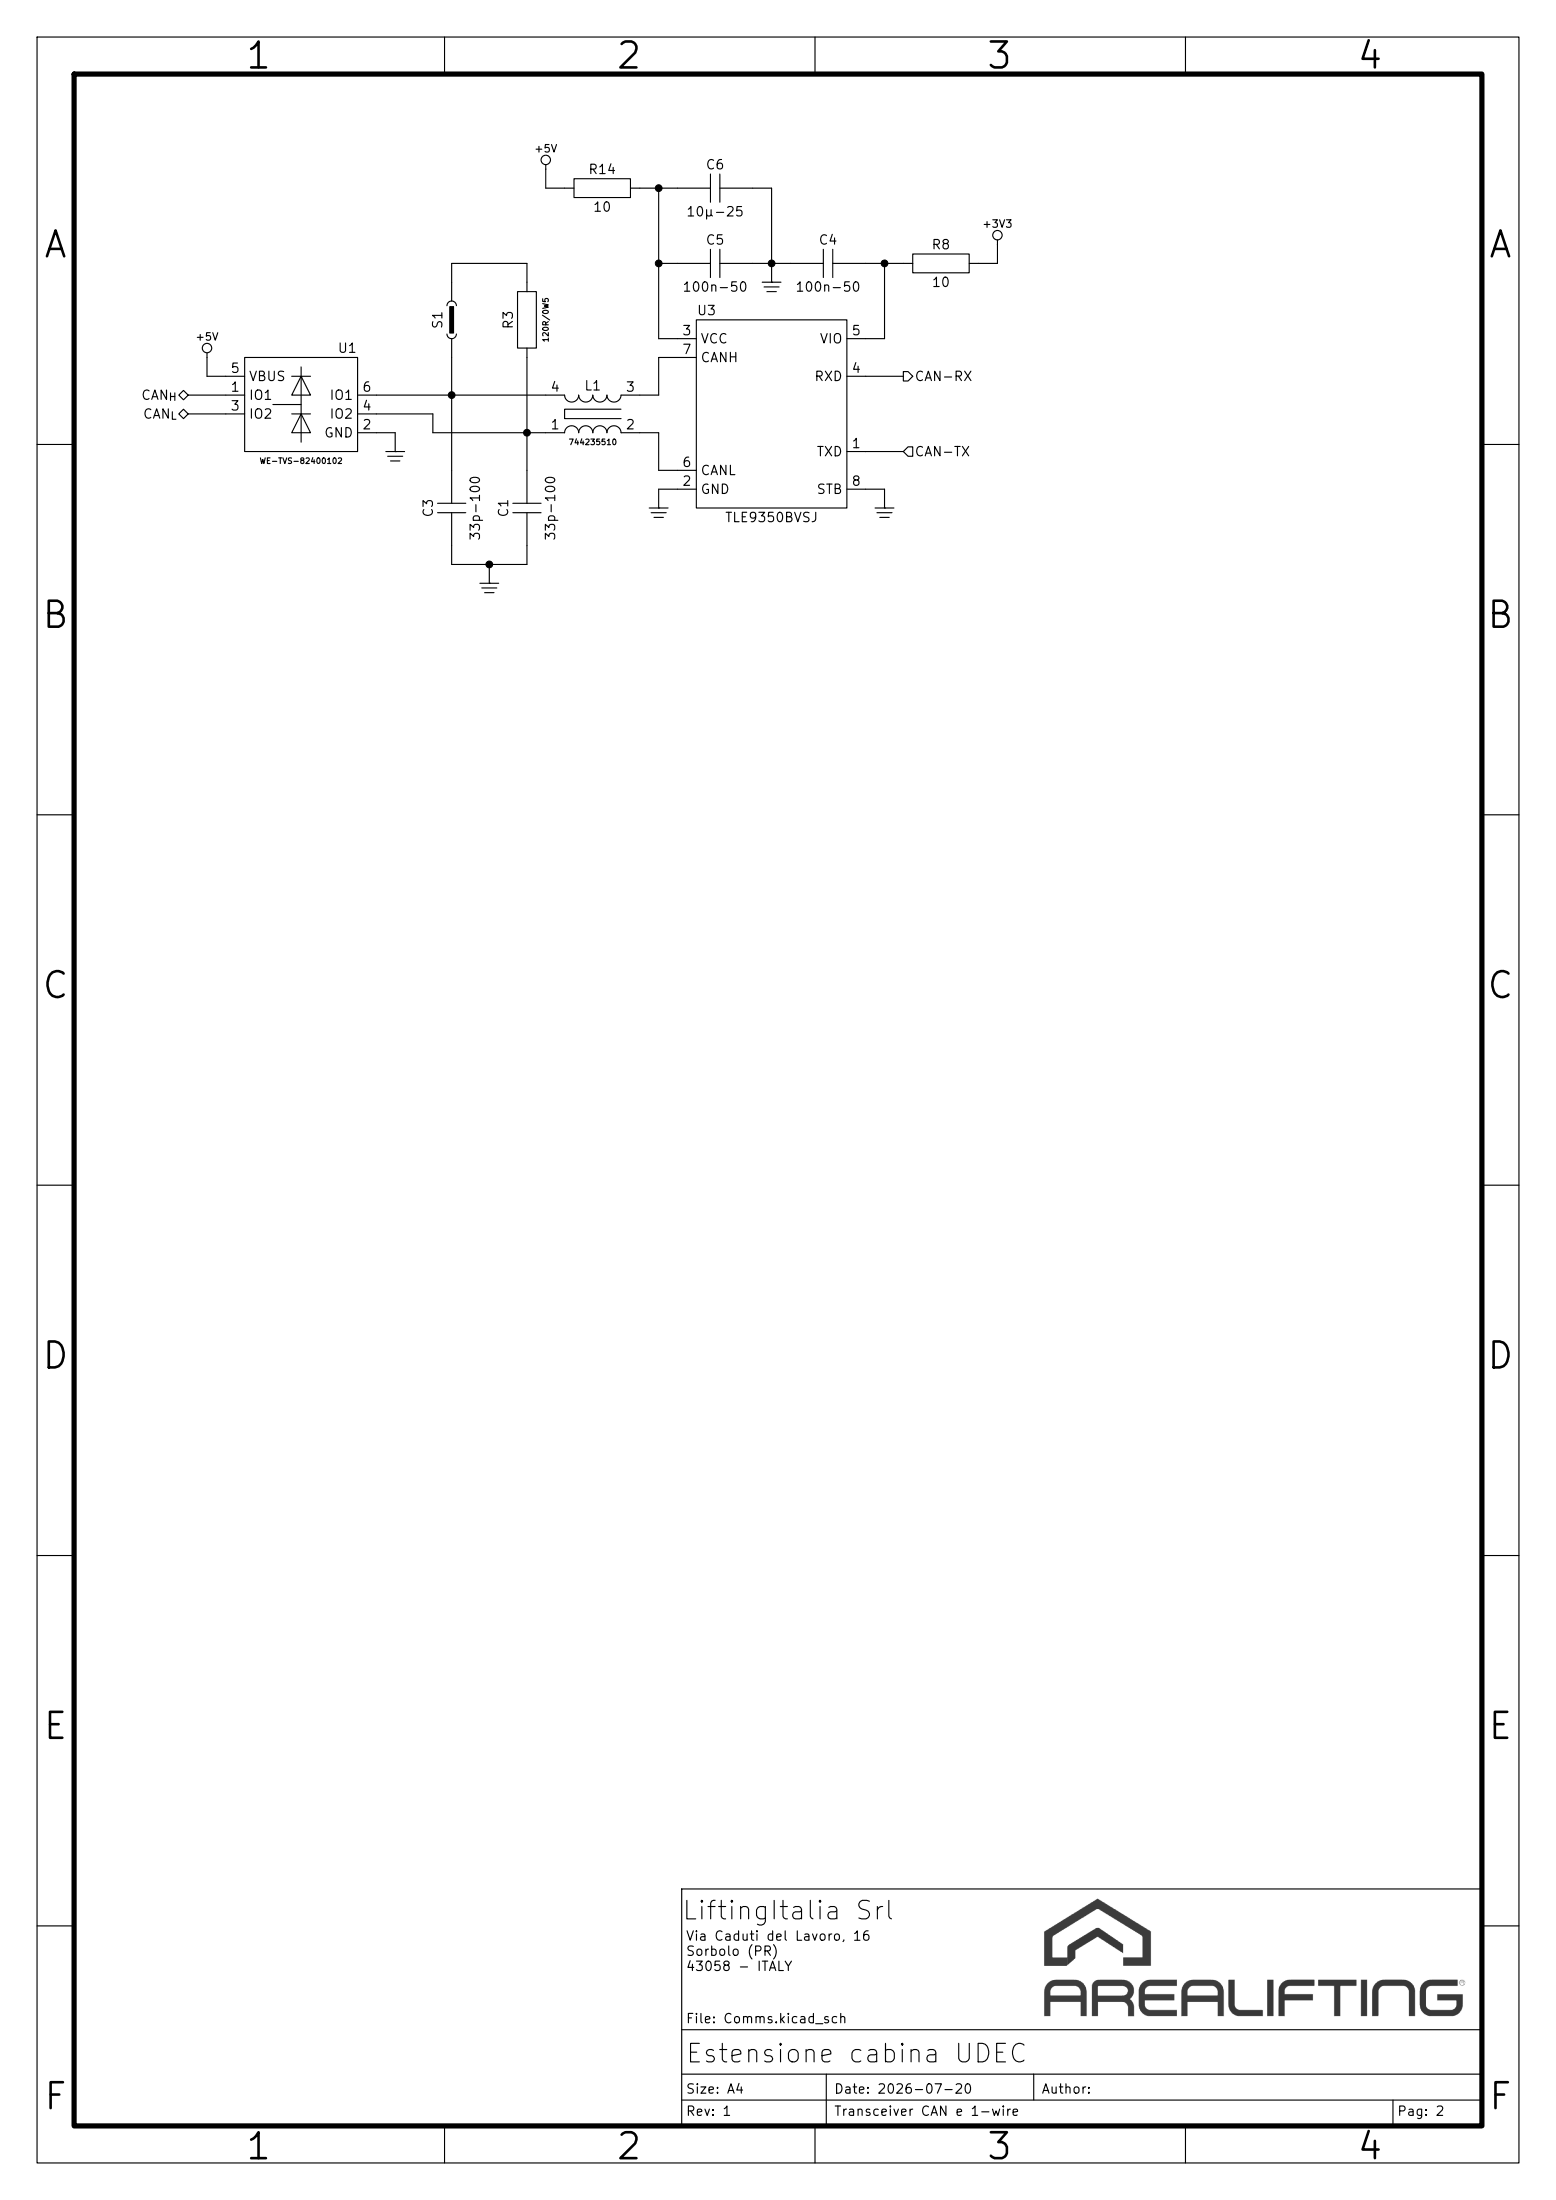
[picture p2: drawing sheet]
(kicad_sch
 (version 20260306)
 (generator "eeschema")
 (generator_version "10.0")
 (paper "A4" portrait)
 (title_block
  (title "Estensione cabina UDEC")
  (date "2026-07-20")
  (rev "1")
  (comment 1 "2")
  (comment 2 "Transceiver CAN e 1-wire"))
 (lib_symbols
  (symbol "can:TLE9350BVSJ" (exclude_from_sim no) (in_bom yes) (on_board yes)
   (in_pos_files yes)
   (duplicate_pin_numbers_are_jumpers no)
   (property "Reference" "U" (at 10.16 13.97 0) (show_name no) (do_not_autoplace no) (effects (font (size 1.27 1.27)) (justify right)))
   (property "Value" "TLE9350BVSJ" (at 0 -13.97 0) (show_name no) (do_not_autoplace no) (effects (font (size 1.27 1.27))))
   (property "Footprint" "dfp:MS012AA" (at 0 -15.24 0) (show_name no) (do_not_autoplace no) (hide yes) (effects (font (size 0.762 0.762))))
   (property "Datasheet" "" (at 0 0 0) (show_name no) (do_not_autoplace no) (hide yes) (effects (font (size 1.27 1.27))))
   (property "Description" "High Speed CAN Transceiver" (at 0 -17.78 0) (show_name no) (do_not_autoplace no) (hide yes) (effects (font (size 1.27 1.27))))
   (property "Manuf" "Infineon" (at 0 -16.51 0) (show_name no) (do_not_autoplace no) (hide yes) (effects (font (size 0.762 0.762))))
   (symbol "TLE9350BVSJ_0_1"
    (rectangle (start -10.16 12.7) (end 10.16 -12.7) (stroke (width 0) (type default)) (fill (type none))))
   (symbol "TLE9350BVSJ_1_1"
    (pin passive line (at -12.7 -5.08 0) (length 2.54) (name "TXD" (effects (font (size 1.27 1.27)))) (number "1" (effects (font (size 1.27 1.27)))))
    (pin passive line (at 12.7 -10.16 180) (length 2.54) (name "GND" (effects (font (size 1.27 1.27)))) (number "2" (effects (font (size 1.27 1.27)))))
    (pin passive line (at 12.7 10.16 180) (length 2.54) (name "VCC" (effects (font (size 1.27 1.27)))) (number "3" (effects (font (size 1.27 1.27)))))
    (pin passive line (at -12.7 5.08 0) (length 2.54) (name "RXD" (effects (font (size 1.27 1.27)))) (number "4" (effects (font (size 1.27 1.27)))))
    (pin passive line (at -12.7 10.16 0) (length 2.54) (name "VIO" (effects (font (size 1.27 1.27)))) (number "5" (effects (font (size 1.27 1.27)))))
    (pin passive line (at 12.7 -7.62 180) (length 2.54) (name "CANL" (effects (font (size 1.27 1.27)))) (number "6" (effects (font (size 1.27 1.27)))))
    (pin passive line (at 12.7 7.62 180) (length 2.54) (name "CANH" (effects (font (size 1.27 1.27)))) (number "7" (effects (font (size 1.27 1.27)))))
    (pin passive line (at -12.7 -10.16 0) (length 2.54) (name "STB" (effects (font (size 1.27 1.27)))) (number "8" (effects (font (size 1.27 1.27))))))
   (embedded_fonts no))
  (symbol "capacitive:100n-50"
   (pin_numbers (hide yes))
   (pin_names (hide yes)) (exclude_from_sim no) (in_bom yes) (on_board yes)
   (in_pos_files yes)
   (duplicate_pin_numbers_are_jumpers no)
   (property "Reference" "C" (at 0 3.175 0) (show_name no) (do_not_autoplace no) (effects (font (size 1.27 1.27))))
   (property "Value" "100n-50" (at 0 -3.175 0) (show_name no) (do_not_autoplace no) (effects (font (size 1.27 1.27))))
   (property "Footprint" "smd:C0603" (at 0 -4.445 0) (show_name no) (do_not_autoplace no) (hide yes) (effects (font (size 0.762 0.762))))
   (property "Datasheet" "" (at 0 0 0) (show_name no) (do_not_autoplace no) (effects (font (size 1.27 1.27))))
   (property "Description" "100nF 50V MLCC (EIA0603)" (at 0 -6.35 0) (show_name no) (do_not_autoplace no) (hide yes) (effects (font (size 1.27 1.27))))
   (symbol "100n-50_0_1"
    (polyline (pts (xy -0.635 1.905) (xy -0.635 -1.905) (xy -0.635 -1.905)) (stroke (width 0) (type default)) (fill (type none)))
    (polyline (pts (xy 0.635 1.905) (xy 0.635 -1.905) (xy 0.635 -1.905)) (stroke (width 0) (type default)) (fill (type none)))
    (pin passive line (at -5.08 0 0) (length 4.445) (name "" (effects (font (size 1.524 1.524)))) (number "1" (effects (font (size 1.524 1.524)))))
    (pin passive line (at 5.08 0 180) (length 4.445) (name "" (effects (font (size 1.524 1.524)))) (number "2" (effects (font (size 1.524 1.524))))))
   (embedded_fonts no))
  (symbol "capacitive:10u-25"
   (pin_numbers (hide yes))
   (pin_names (hide yes)) (exclude_from_sim no) (in_bom yes) (on_board yes)
   (in_pos_files yes)
   (duplicate_pin_numbers_are_jumpers no)
   (property "Reference" "C" (at 0 3.175 0) (show_name no) (do_not_autoplace no) (effects (font (size 1.27 1.27))))
   (property "Value" "10µ-25" (at 0 -3.175 0) (show_name no) (do_not_autoplace no) (effects (font (size 1.27 1.27))))
   (property "Footprint" "smd:C0805" (at 0 -4.445 0) (show_name no) (do_not_autoplace no) (hide yes) (effects (font (size 0.762 0.762))))
   (property "Datasheet" "" (at 0 0 0) (show_name no) (do_not_autoplace no) (effects (font (size 1.27 1.27))))
   (property "Description" "10µF 25V MLCC (EIA0805)" (at 0 -6.35 0) (show_name no) (do_not_autoplace no) (hide yes) (effects (font (size 1.27 1.27))))
   (symbol "10u-25_0_1"
    (polyline (pts (xy -0.635 1.905) (xy -0.635 -1.905) (xy -0.635 -1.905)) (stroke (width 0) (type default)) (fill (type none)))
    (polyline (pts (xy 0.635 1.905) (xy 0.635 -1.905) (xy 0.635 -1.905)) (stroke (width 0) (type default)) (fill (type none)))
    (pin passive line (at -5.08 0 0) (length 4.445) (name "" (effects (font (size 1.524 1.524)))) (number "1" (effects (font (size 1.524 1.524)))))
    (pin passive line (at 5.08 0 180) (length 4.445) (name "" (effects (font (size 1.524 1.524)))) (number "2" (effects (font (size 1.524 1.524))))))
   (embedded_fonts no))
  (symbol "capacitive:33p-100"
   (pin_numbers (hide yes))
   (pin_names (hide yes)) (exclude_from_sim no) (in_bom yes) (on_board yes)
   (in_pos_files yes)
   (duplicate_pin_numbers_are_jumpers no)
   (property "Reference" "C" (at 0 3.175 0) (show_name no) (do_not_autoplace no) (effects (font (size 1.27 1.27))))
   (property "Value" "33p-100" (at 0 -3.175 0) (show_name no) (do_not_autoplace no) (effects (font (size 1.27 1.27))))
   (property "Footprint" "smd:C0603" (at 0 -4.445 0) (show_name no) (do_not_autoplace no) (hide yes) (effects (font (size 0.762 0.762))))
   (property "Datasheet" "" (at 0 0 0) (show_name no) (do_not_autoplace no) (effects (font (size 1.27 1.27))))
   (property "Description" "33pF 100V MLCC (EIA0603)" (at 0 -6.35 0) (show_name no) (do_not_autoplace no) (hide yes) (effects (font (size 1.27 1.27))))
   (symbol "33p-100_0_1"
    (polyline (pts (xy -0.635 1.905) (xy -0.635 -1.905) (xy -0.635 -1.905)) (stroke (width 0) (type default)) (fill (type none)))
    (polyline (pts (xy 0.635 1.905) (xy 0.635 -1.905) (xy 0.635 -1.905)) (stroke (width 0) (type default)) (fill (type none)))
    (pin passive line (at -5.08 0 0) (length 4.445) (name "" (effects (font (size 1.524 1.524)))) (number "1" (effects (font (size 1.524 1.524)))))
    (pin passive line (at 5.08 0 180) (length 4.445) (name "" (effects (font (size 1.524 1.524)))) (number "2" (effects (font (size 1.524 1.524))))))
   (embedded_fonts no))
  (symbol "inductive:WE-CNSW-744235510"
   (pin_names
    (offset 0) (hide yes)) (exclude_from_sim no) (in_bom yes) (on_board yes)
   (in_pos_files yes)
   (duplicate_pin_numbers_are_jumpers no)
   (property "Reference" "L" (at 0 3.81 0) (show_name no) (do_not_autoplace no) (effects (font (size 1.27 1.27))))
   (property "Value" "744235510" (at 0 -3.81 0) (show_name no) (do_not_autoplace no) (effects (font (size 1.27 1.27))))
   (property "Footprint" "smd:WE-CNSW-1812" (at 0 -5.08 0) (show_name no) (do_not_autoplace no) (hide yes) (effects (font (size 0.762 0.762))))
   (property "Datasheet" "" (at 0 2.54 0) (show_name no) (do_not_autoplace no) (effects (font (size 1.27 1.27))))
   (property "Description" "51µH 1812 size Common Mode Line Filter" (at 0 -7.62 0) (show_name no) (do_not_autoplace no) (hide yes) (effects (font (size 1.27 1.27))))
   (property "Manuf" "Würth Elektronik" (at 0 -6.35 0) (show_name no) (do_not_autoplace yes) (hide yes) (effects (font (size 0.762 0.762))))
   (symbol "WE-CNSW-744235510_0_1"
    (arc (start -1.905 2.54) (mid -2.8575 1.6001) (end -3.81 2.54) (stroke (width 0) (type default)) (fill (type none)))
    (arc (start -3.81 -2.54) (mid -2.8575 -1.6001) (end -1.905 -2.54) (stroke (width 0) (type default)) (fill (type none)))
    (arc (start 0 2.54) (mid -0.9525 1.6001) (end -1.905 2.54) (stroke (width 0) (type default)) (fill (type none)))
    (arc (start -1.905 -2.54) (mid -0.9525 -1.6001) (end 0 -2.54) (stroke (width 0) (type default)) (fill (type none)))
    (arc (start 1.905 2.54) (mid 0.9525 1.6001) (end 0 2.54) (stroke (width 0) (type default)) (fill (type none)))
    (arc (start 0 -2.54) (mid 0.9525 -1.6001) (end 1.905 -2.54) (stroke (width 0) (type default)) (fill (type none)))
    (arc (start 3.81 2.54) (mid 2.8575 1.6001) (end 1.905 2.54) (stroke (width 0) (type default)) (fill (type none)))
    (arc (start 1.905 -2.54) (mid 2.8575 -1.6001) (end 3.81 -2.54) (stroke (width 0) (type default)) (fill (type none)))
    (polyline (pts (xy 3.81 0.635) (xy -3.81 0.635) (xy -3.81 -0.635) (xy 3.81 -0.635)) (stroke (width 0) (type default)) (fill (type none))))
   (symbol "WE-CNSW-744235510_1_1"
    (pin passive line (at -6.35 -2.54 0) (length 2.54) (name "1" (effects (font (size 1.27 1.27)))) (number "1" (effects (font (size 1.27 1.27)))))
    (pin passive line (at 6.35 -2.54 180) (length 2.54) (name "2" (effects (font (size 1.27 1.27)))) (number "2" (effects (font (size 1.27 1.27)))))
    (pin passive line (at 6.35 2.54 180) (length 2.54) (name "3" (effects (font (size 1.27 1.27)))) (number "3" (effects (font (size 1.27 1.27)))))
    (pin passive line (at -6.35 2.54 0) (length 2.54) (name "4" (effects (font (size 1.27 1.27)))) (number "4" (effects (font (size 1.27 1.27))))))
   (embedded_fonts no))
  (symbol "jumper:Jumper-2.54"
   (pin_numbers (hide yes))
   (pin_names
    (offset 0.762) (hide yes)) (exclude_from_sim no) (in_bom yes) (on_board yes)
   (in_pos_files yes)
   (duplicate_pin_numbers_are_jumpers no)
   (property "Reference" "S" (at 0 1.905 0) (show_name no) (do_not_autoplace no) (effects (font (size 1.27 1.27))))
   (property "Value" "Jumper-2.54" (at 0 -1.905 0) (show_name no) (do_not_autoplace no) (hide yes) (effects (font (size 1.27 1.27))))
   (property "Footprint" "connect:Jumper-2.54" (at 0 -3.175 0) (show_name no) (do_not_autoplace no) (hide yes) (effects (font (size 0.762 0.762))))
   (property "Datasheet" "" (at 0 0 0) (show_name no) (do_not_autoplace no) (effects (font (size 1.27 1.27))))
   (property "Description" "Jumper Block, 2.54mm" (at 0 -4.572 0) (show_name no) (do_not_autoplace no) (hide yes) (effects (font (size 1.27 1.27))))
   (symbol "Jumper-2.54_0_1"
    (arc (start -1.9104 -0.635) (mid -2.5427 0) (end -1.9104 0.635) (stroke (width 0) (type default)) (fill (type none)))
    (rectangle (start -1.778 0.254) (end 1.778 -0.254) (stroke (width 0) (type default)) (fill (type outline)))
    (arc (start 1.9104 0.635) (mid 2.5427 0) (end 1.9104 -0.635) (stroke (width 0) (type default)) (fill (type none)))
    (pin passive line (at -5.08 0 0) (length 2.54) (name "1" (effects (font (size 1.524 1.524)))) (number "1" (effects (font (size 1.524 1.524)))))
    (pin passive line (at 5.08 0 180) (length 2.54) (name "2" (effects (font (size 1.524 1.524)))) (number "2" (effects (font (size 1.524 1.524))))))
   (embedded_fonts no))
  (symbol "power:+3V3"
   (power global)
   (pin_numbers (hide yes))
   (pin_names
    (offset 0) (hide yes)) (exclude_from_sim no) (in_bom yes) (on_board yes)
   (in_pos_files yes)
   (duplicate_pin_numbers_are_jumpers no)
   (property "Reference" "#PWR" (at 0 4.445 0) (show_name no) (do_not_autoplace no) (hide yes) (effects (font (size 1.016 1.016))))
   (property "Value" "+3V3" (at 0 2.794 0) (show_name no) (do_not_autoplace no) (effects (font (size 1.016 1.016))))
   (property "Footprint" "" (at 0 0 0) (show_name no) (do_not_autoplace no) (effects (font (size 1.27 1.27))))
   (property "Datasheet" "" (at 0 0 0) (show_name no) (do_not_autoplace no) (effects (font (size 1.27 1.27))))
   (property "Description" "Supply, +3.3V" (at 0 0 0) (show_name no) (do_not_autoplace no) (hide yes) (effects (font (size 1.27 1.27))))
   (symbol "+3V3_0_1"
    (circle (center 0 1.27) (radius 0.635) (stroke (width 0) (type default)) (fill (type none))))
   (symbol "+3V3_1_0"
    (pin power_in line (at 0 0 90) (length 0.635) (name "+3V3" (effects (font (size 1.016 1.016)))) (number "" (effects (font (size 1.016 1.016))))))
   (embedded_fonts no))
  (symbol "power:+5V"
   (power global)
   (pin_numbers (hide yes))
   (pin_names
    (offset 0) (hide yes)) (exclude_from_sim no) (in_bom yes) (on_board yes)
   (in_pos_files yes)
   (duplicate_pin_numbers_are_jumpers no)
   (property "Reference" "#PWR" (at 0 4.445 0) (show_name no) (do_not_autoplace no) (hide yes) (effects (font (size 1.016 1.016))))
   (property "Value" "+5V" (at 0 2.794 0) (show_name no) (do_not_autoplace no) (effects (font (size 1.016 1.016))))
   (property "Footprint" "" (at 0 0 0) (show_name no) (do_not_autoplace no) (effects (font (size 1.27 1.27))))
   (property "Datasheet" "" (at 0 0 0) (show_name no) (do_not_autoplace no) (effects (font (size 1.27 1.27))))
   (property "Description" "Supply, +5V" (at 0 -1.27 0) (show_name no) (do_not_autoplace no) (hide yes) (effects (font (size 1.27 1.27))))
   (symbol "+5V_0_1"
    (circle (center 0 1.27) (radius 0.635) (stroke (width 0) (type default)) (fill (type none))))
   (symbol "+5V_1_0"
    (pin power_in line (at 0 0 90) (length 0.635) (name "+5V" (effects (font (size 1.016 1.016)))) (number "" (effects (font (size 1.016 1.016))))))
   (embedded_fonts no))
  (symbol "power:GND"
   (power global)
   (pin_numbers (hide yes))
   (pin_names
    (offset 0) (hide yes)) (exclude_from_sim no) (in_bom yes) (on_board yes)
   (in_pos_files yes)
   (duplicate_pin_numbers_are_jumpers no)
   (property "Reference" "#PWR" (at 0 3.175 0) (show_name no) (do_not_autoplace no) (hide yes) (effects (font (size 1.016 1.016))))
   (property "Value" "GND" (at 0 1.27 0) (show_name no) (do_not_autoplace no) (hide yes) (effects (font (size 1.016 1.016))))
   (property "Footprint" "" (at 0 0 0) (show_name no) (do_not_autoplace no) (effects (font (size 1.27 1.27))))
   (property "Datasheet" "" (at 0 0 0) (show_name no) (do_not_autoplace no) (effects (font (size 1.27 1.27))))
   (property "Description" "Ground, Unspecified" (at 0 -2.54 0) (show_name no) (do_not_autoplace no) (hide yes) (effects (font (size 1.27 1.27))))
   (symbol "GND_0_0"
    (polyline (pts (xy -1.27 0) (xy 1.27 0)) (stroke (width 0) (type default)) (fill (type none)))
    (polyline (pts (xy -1.016 -0.635) (xy 1.016 -0.635)) (stroke (width 0) (type default)) (fill (type none)))
    (polyline (pts (xy -0.635 -1.27) (xy 0.635 -1.27)) (stroke (width 0) (type default)) (fill (type none))))
   (symbol "GND_1_1"
    (pin power_in line (at 0 0 270) (length 0) (name "GND" (effects (font (size 0.762 0.762)))) (number "" (effects (font (size 0.762 0.762))))))
   (embedded_fonts no))
  (symbol "protection:WE-TVS-82400102"
   (body_styles demorgan) (exclude_from_sim no) (in_bom yes) (on_board yes)
   (in_pos_files yes)
   (duplicate_pin_numbers_are_jumpers no)
   (property "Reference" "U" (at 7.62 7.62 0) (show_name no) (do_not_autoplace no) (effects (font (size 1.27 1.27)) (justify right)))
   (property "Value" "WE-TVS-82400102" (at 0 -7.62 0) (show_name no) (do_not_autoplace no) (effects (font (size 0.762 0.762))))
   (property "Footprint" "dfp:MO178AB" (at 0 -8.89 0) (show_name no) (do_not_autoplace no) (hide yes) (effects (font (size 0.762 0.762))))
   (property "Datasheet" "" (at 0 0 0) (show_name no) (do_not_autoplace no) (effects (font (size 1.27 1.27))))
   (property "Description" "2× 5V High Speed TVS Array" (at 0 -12.065 0) (show_name no) (do_not_autoplace no) (hide yes) (effects (font (size 1.27 1.27))))
   (property "Manuf" "Würth Elektronik" (at 0 -10.16 0) (show_name no) (do_not_autoplace no) (hide yes) (effects (font (size 0.762 0.762))))
   (symbol "WE-TVS-82400102_0_1"
    (rectangle (start -7.62 6.35) (end 7.62 -6.35) (stroke (width 0) (type default)) (fill (type none)))
    (polyline (pts (xy -1.27 3.81) (xy 1.27 3.81)) (stroke (width 0) (type default)) (fill (type none)))
    (polyline (pts (xy -1.27 -1.27) (xy 1.27 -1.27)) (stroke (width 0) (type default)) (fill (type none)))
    (polyline (pts (xy 0 5.08) (xy 0 -5.08)) (stroke (width 0) (type default)) (fill (type none)))
    (polyline (pts (xy 0 3.81) (xy -1.27 1.27) (xy 1.27 1.27) (xy 0 3.81)) (stroke (width 0) (type default)) (fill (type none)))
    (polyline (pts (xy 0 0) (xy -3.81 0)) (stroke (width 0) (type default)) (fill (type none)))
    (polyline (pts (xy 0 -1.27) (xy -1.27 -3.81) (xy 1.27 -3.81) (xy 0 -1.27)) (stroke (width 0) (type default)) (fill (type none))))
   (symbol "WE-TVS-82400102_0_2"
    (rectangle (start -7.62 6.35) (end 7.62 -6.35) (stroke (width 0) (type default)) (fill (type none)))
    (polyline (pts (xy -1.27 3.81) (xy 1.27 3.81)) (stroke (width 0) (type default)) (fill (type none)))
    (polyline (pts (xy -1.27 -1.27) (xy 1.27 -1.27)) (stroke (width 0) (type default)) (fill (type none)))
    (polyline (pts (xy 0 5.08) (xy 0 -5.08)) (stroke (width 0) (type default)) (fill (type none)))
    (polyline (pts (xy 0 3.81) (xy -1.27 1.27) (xy 1.27 1.27) (xy 0 3.81)) (stroke (width 0) (type default)) (fill (type none)))
    (polyline (pts (xy 0 0) (xy -3.81 0)) (stroke (width 0) (type default)) (fill (type none)))
    (polyline (pts (xy 0 -1.27) (xy -1.27 -3.81) (xy 1.27 -3.81) (xy 0 -1.27)) (stroke (width 0) (type default)) (fill (type none))))
   (symbol "WE-TVS-82400102_1_1"
    (pin passive line (at -10.16 1.27 0) (length 2.54) (name "IO1" (effects (font (size 1.27 1.27)))) (number "1" (effects (font (size 1.27 1.27)))))
    (pin passive line (at 10.16 -3.81 180) (length 2.54) (name "GND" (effects (font (size 1.27 1.27)))) (number "2" (effects (font (size 1.27 1.27)))))
    (pin passive line (at -10.16 -1.27 0) (length 2.54) (name "IO2" (effects (font (size 1.27 1.27)))) (number "3" (effects (font (size 1.27 1.27)))))
    (pin passive line (at 10.16 -1.27 180) (length 2.54) (name "IO2" (effects (font (size 1.27 1.27)))) (number "4" (effects (font (size 1.27 1.27)))))
    (pin passive line (at -10.16 3.81 0) (length 2.54) (name "VBUS" (effects (font (size 1.27 1.27)))) (number "5" (effects (font (size 1.27 1.27)))))
    (pin passive line (at 10.16 1.27 180) (length 2.54) (name "IO1" (effects (font (size 1.27 1.27)))) (number "6" (effects (font (size 1.27 1.27))))))
   (symbol "WE-TVS-82400102_1_2"
    (pin passive line (at -10.16 -1.27 0) (length 2.54) (name "IO1" (effects (font (size 1.27 1.27)))) (number "1" (effects (font (size 1.27 1.27)))))
    (pin passive line (at 10.16 -3.81 180) (length 2.54) (name "GND" (effects (font (size 1.27 1.27)))) (number "2" (effects (font (size 1.27 1.27)))))
    (pin passive line (at -10.16 1.27 0) (length 2.54) (name "IO2" (effects (font (size 1.27 1.27)))) (number "3" (effects (font (size 1.27 1.27)))))
    (pin passive line (at 10.16 1.27 180) (length 2.54) (name "IO2" (effects (font (size 1.27 1.27)))) (number "4" (effects (font (size 1.27 1.27)))))
    (pin passive line (at -10.16 3.81 0) (length 2.54) (name "VBUS" (effects (font (size 1.27 1.27)))) (number "5" (effects (font (size 1.27 1.27)))))
    (pin passive line (at 10.16 -1.27 180) (length 2.54) (name "IO1" (effects (font (size 1.27 1.27)))) (number "6" (effects (font (size 1.27 1.27))))))
   (embedded_fonts no))
  (symbol "resist:R0603"
   (pin_numbers (hide yes))
   (pin_names
    (offset 0.762) (hide yes)) (exclude_from_sim no) (in_bom yes) (on_board yes)
   (in_pos_files yes)
   (duplicate_pin_numbers_are_jumpers no)
   (property "Reference" "R" (at 0 2.54 0) (show_name no) (do_not_autoplace no) (effects (font (size 1.27 1.27))))
   (property "Value" "R0603" (at 0 -2.54 0) (show_name no) (do_not_autoplace no) (effects (font (size 1.27 1.27))))
   (property "Footprint" "smd:R0603" (at 0 -3.81 0) (show_name no) (do_not_autoplace no) (hide yes) (effects (font (size 0.762 0.762))))
   (property "Datasheet" "" (at 0 0 0) (show_name no) (do_not_autoplace no) (effects (font (size 1.27 1.27))))
   (property "Description" "0603 Resistor (1/16W)" (at 0 -5.715 0) (show_name no) (do_not_autoplace no) (hide yes) (effects (font (size 1.27 1.27))))
   (symbol "R0603_0_1"
    (rectangle (start -3.81 1.27) (end 3.81 -1.27) (stroke (width 0) (type default)) (fill (type none)))
    (pin passive line (at 5.08 0 180) (length 1.27) (name "" (effects (font (size 1.524 1.524)))) (number "1" (effects (font (size 1.524 1.524)))))
    (pin passive line (at -5.08 0 0) (length 1.27) (name "" (effects (font (size 1.524 1.524)))) (number "2" (effects (font (size 1.524 1.524))))))
   (embedded_fonts no))
  (symbol "resist:R1210"
   (pin_numbers (hide yes))
   (pin_names
    (offset 0.762) (hide yes)) (exclude_from_sim no) (in_bom yes) (on_board yes)
   (in_pos_files yes)
   (duplicate_pin_numbers_are_jumpers no)
   (property "Reference" "R" (at 0 2.54 0) (show_name no) (do_not_autoplace no) (effects (font (size 1.27 1.27))))
   (property "Value" "R1210" (at 0 -2.54 0) (show_name no) (do_not_autoplace no) (effects (font (size 1.27 1.27))))
   (property "Footprint" "smd:R1210" (at 0 -3.81 0) (show_name no) (do_not_autoplace no) (hide yes) (effects (font (size 0.762 0.762))))
   (property "Datasheet" "" (at 0 0 0) (show_name no) (do_not_autoplace no) (effects (font (size 1.27 1.27))))
   (property "Description" "1210 Resistor (1/4W)" (at 0 -5.715 0) (show_name no) (do_not_autoplace no) (hide yes) (effects (font (size 1.27 1.27))))
   (symbol "R1210_0_1"
    (rectangle (start -3.81 1.27) (end 3.81 -1.27) (stroke (width 0) (type default)) (fill (type none)))
    (pin passive line (at 5.08 0 180) (length 1.27) (name "" (effects (font (size 1.524 1.524)))) (number "1" (effects (font (size 1.524 1.524)))))
    (pin passive line (at -5.08 0 0) (length 1.27) (name "" (effects (font (size 1.524 1.524)))) (number "2" (effects (font (size 1.524 1.524))))))
   (embedded_fonts no)))
 (junction
  (at 60.96 53.34)
  (diameter 0)
  (color 0 0 0 0))
 (junction
  (at 119.38 35.56)
  (diameter 0)
  (color 0 0 0 0))
 (junction
  (at 88.9 25.4)
  (diameter 0)
  (color 0 0 0 0))
 (junction
  (at 71.12 58.42)
  (diameter 0)
  (color 0 0 0 0))
 (junction
  (at 66.04 76.2)
  (diameter 0)
  (color 0 0 0 0))
 (junction
  (at 88.9 35.56)
  (diameter 0)
  (color 0 0 0 0))
 (junction
  (at 104.14 35.56)
  (diameter 0)
  (color 0 0 0 0))
 (wire
  (pts (xy 119.38 35.56) (xy 121.92 35.56))
  (stroke (width 0) (type default)))
 (wire
  (pts (xy 88.9 53.34) (xy 86.36 53.34))
  (stroke (width 0) (type default)))
 (wire
  (pts (xy 132.08 35.56) (xy 134.62 35.56))
  (stroke (width 0) (type default)))
 (wire
  (pts (xy 58.42 58.42) (xy 71.12 58.42))
  (stroke (width 0) (type default)))
 (wire
  (pts (xy 60.96 48.26) (xy 60.96 53.34))
  (stroke (width 0) (type default)))
 (wire
  (pts (xy 104.14 25.4) (xy 101.6 25.4))
  (stroke (width 0) (type default)))
 (wire
  (pts (xy 50.8 53.34) (xy 60.96 53.34))
  (stroke (width 0) (type default)))
 (wire
  (pts (xy 88.9 48.26) (xy 91.44 48.26))
  (stroke (width 0) (type default)))
 (wire
  (pts (xy 134.62 33.02) (xy 134.62 35.56))
  (stroke (width 0) (type default)))
 (wire
  (pts (xy 71.12 35.56) (xy 71.12 38.1))
  (stroke (width 0) (type default)))
 (wire
  (pts (xy 60.96 53.34) (xy 73.66 53.34))
  (stroke (width 0) (type default)))
 (wire
  (pts (xy 116.84 60.96) (xy 121.92 60.96))
  (stroke (width 0) (type default)))
 (wire
  (pts (xy 50.8 55.88) (xy 58.42 55.88))
  (stroke (width 0) (type default)))
 (wire
  (pts (xy 91.44 66.04) (xy 88.9 66.04))
  (stroke (width 0) (type default)))
 (wire
  (pts (xy 60.96 76.2) (xy 66.04 76.2))
  (stroke (width 0) (type default)))
 (wire
  (pts (xy 88.9 58.42) (xy 88.9 63.5))
  (stroke (width 0) (type default)))
 (wire
  (pts (xy 73.66 22.86) (xy 73.66 25.4))
  (stroke (width 0) (type default)))
 (wire
  (pts (xy 116.84 45.72) (xy 119.38 45.72))
  (stroke (width 0) (type default)))
 (wire
  (pts (xy 27.94 50.8) (xy 30.48 50.8))
  (stroke (width 0) (type default)))
 (wire
  (pts (xy 71.12 73.66) (xy 71.12 76.2))
  (stroke (width 0) (type default)))
 (wire
  (pts (xy 119.38 35.56) (xy 116.84 35.56))
  (stroke (width 0) (type default)))
 (wire
  (pts (xy 71.12 63.5) (xy 71.12 58.42))
  (stroke (width 0) (type default)))
 (wire
  (pts (xy 60.96 38.1) (xy 60.96 35.56))
  (stroke (width 0) (type default)))
 (wire
  (pts (xy 88.9 45.72) (xy 91.44 45.72))
  (stroke (width 0) (type default)))
 (wire
  (pts (xy 88.9 48.26) (xy 88.9 53.34))
  (stroke (width 0) (type default)))
 (wire
  (pts (xy 88.9 58.42) (xy 86.36 58.42))
  (stroke (width 0) (type default)))
 (wire
  (pts (xy 60.96 35.56) (xy 71.12 35.56))
  (stroke (width 0) (type default)))
 (wire
  (pts (xy 25.4 53.34) (xy 30.48 53.34))
  (stroke (width 0) (type default)))
 (wire
  (pts (xy 88.9 35.56) (xy 88.9 45.72))
  (stroke (width 0) (type default)))
 (wire
  (pts (xy 104.14 35.56) (xy 104.14 38.1))
  (stroke (width 0) (type default)))
 (wire
  (pts (xy 91.44 25.4) (xy 88.9 25.4))
  (stroke (width 0) (type default)))
 (wire
  (pts (xy 60.96 73.66) (xy 60.96 76.2))
  (stroke (width 0) (type default)))
 (wire
  (pts (xy 66.04 76.2) (xy 71.12 76.2))
  (stroke (width 0) (type default)))
 (wire
  (pts (xy 25.4 55.88) (xy 30.48 55.88))
  (stroke (width 0) (type default)))
 (wire
  (pts (xy 119.38 66.04) (xy 119.38 68.58))
  (stroke (width 0) (type default)))
 (wire
  (pts (xy 58.42 55.88) (xy 58.42 58.42))
  (stroke (width 0) (type default)))
 (wire
  (pts (xy 106.68 35.56) (xy 104.14 35.56))
  (stroke (width 0) (type default)))
 (wire
  (pts (xy 116.84 66.04) (xy 119.38 66.04))
  (stroke (width 0) (type default)))
 (wire
  (pts (xy 88.9 63.5) (xy 91.44 63.5))
  (stroke (width 0) (type default)))
 (wire
  (pts (xy 88.9 66.04) (xy 88.9 68.58))
  (stroke (width 0) (type default)))
 (wire
  (pts (xy 73.66 58.42) (xy 71.12 58.42))
  (stroke (width 0) (type default)))
 (wire
  (pts (xy 73.66 25.4) (xy 76.2 25.4))
  (stroke (width 0) (type default)))
 (wire
  (pts (xy 71.12 48.26) (xy 71.12 58.42))
  (stroke (width 0) (type default)))
 (wire
  (pts (xy 60.96 53.34) (xy 60.96 63.5))
  (stroke (width 0) (type default)))
 (wire
  (pts (xy 101.6 35.56) (xy 104.14 35.56))
  (stroke (width 0) (type default)))
 (wire
  (pts (xy 53.34 58.42) (xy 53.34 60.96))
  (stroke (width 0) (type default)))
 (wire
  (pts (xy 66.04 78.74) (xy 66.04 76.2))
  (stroke (width 0) (type default)))
 (wire
  (pts (xy 104.14 35.56) (xy 104.14 25.4))
  (stroke (width 0) (type default)))
 (wire
  (pts (xy 91.44 35.56) (xy 88.9 35.56))
  (stroke (width 0) (type default)))
 (wire
  (pts (xy 88.9 25.4) (xy 88.9 35.56))
  (stroke (width 0) (type default)))
 (wire
  (pts (xy 119.38 45.72) (xy 119.38 35.56))
  (stroke (width 0) (type default)))
 (wire
  (pts (xy 50.8 58.42) (xy 53.34 58.42))
  (stroke (width 0) (type default)))
 (wire
  (pts (xy 116.84 50.8) (xy 121.92 50.8))
  (stroke (width 0) (type default)))
 (wire
  (pts (xy 86.36 25.4) (xy 88.9 25.4))
  (stroke (width 0) (type default)))
 (wire
  (pts (xy 27.94 48.26) (xy 27.94 50.8))
  (stroke (width 0) (type default)))
 (hierarchical_label "CAN-RX"
  (shape output)
  (at 121.92 50.8 0)
  (effects (font (size 1.27 1.27)) (justify left)))
 (hierarchical_label "CAN-TX"
  (shape input)
  (at 121.92 60.96 0)
  (effects (font (size 1.27 1.27)) (justify left)))
 (hierarchical_label "CAN_{L}"
  (shape bidirectional)
  (at 25.4 55.88 180)
  (effects (font (size 1.27 1.27)) (justify right)))
 (hierarchical_label "CAN_{H}"
  (shape bidirectional)
  (at 25.4 53.34 180)
  (effects (font (size 1.27 1.27)) (justify right)))
 (symbol
  (lib_id "power:GND")
  (at 88.9 68.58 0)
  (unit 1)
  (body_style 1)
  (exclude_from_sim no)
  (in_bom yes)
  (on_board yes)
  (in_pos_files yes)
  (dnp no)
  (property "Reference" "#PWR039" (at 88.9 65.405 0) (hide yes) (show_name no) (do_not_autoplace no) (effects (font (size 1.016 1.016))))
  (property "Value" "GND" (at 88.9 67.31 0) (hide yes) (show_name no) (do_not_autoplace no) (effects (font (size 1.016 1.016))))
  (property "Footprint" "" (at 88.9 68.58 0) (show_name no) (do_not_autoplace no) (effects (font (size 1.27 1.27))))
  (property "Datasheet" "" (at 88.9 68.58 0) (show_name no) (do_not_autoplace no) (effects (font (size 1.27 1.27))))
  (property "Description" "" (at 88.9 71.12 0) (hide yes) (show_name no) (do_not_autoplace no) (effects (font (size 1.27 1.27))))
  (pin "")
  (instances (project "CANXceiver" (path "" (reference "#PWR?") (unit 1))) (project "TTF-CX" (path "" (reference "#PWR039") (unit 1)))))
 (symbol
  (lib_id "power:+5V")
  (at 27.94 48.26 0)
  (mirror y)
  (unit 1)
  (body_style 1)
  (exclude_from_sim no)
  (in_bom yes)
  (on_board yes)
  (in_pos_files yes)
  (dnp no)
  (property "Reference" "#PWR029" (at 27.94 52.07 0) (hide yes) (show_name no) (do_not_autoplace no) (effects (font (size 1.27 1.27))))
  (property "Value" "+5V" (at 27.94 45.466 0) (show_name no) (do_not_autoplace no) (effects (font (size 1.016 1.016))))
  (property "Footprint" "" (at 27.94 48.26 0) (show_name no) (do_not_autoplace no) (effects (font (size 1.27 1.27))))
  (property "Datasheet" "" (at 27.94 48.26 0) (show_name no) (do_not_autoplace no) (effects (font (size 1.27 1.27))))
  (property "Description" "Supply, +5V" (at 27.94 49.53 0) (hide yes) (show_name no) (do_not_autoplace no) (effects (font (size 1.27 1.27))))
  (pin "")
  (instances (project "CANXceiver" (path "" (reference "#PWR?") (unit 1))) (project "TTF-CX" (path "" (reference "#PWR029") (unit 1)))))
 (symbol
  (lib_id "capacitive:10u-25")
  (at 96.52 25.4 0)
  (unit 1)
  (body_style 1)
  (exclude_from_sim no)
  (in_bom yes)
  (on_board yes)
  (in_pos_files yes)
  (dnp no)
  (property "Reference" "C6" (at 96.52 22.225 0) (show_name no) (do_not_autoplace no) (effects (font (size 1.27 1.27))))
  (property "Value" "10µ-25" (at 96.52 28.575 0) (show_name no) (do_not_autoplace no) (effects (font (size 1.27 1.27))))
  (property "Footprint" "smd:C0805" (at 96.52 29.845 0) (hide yes) (show_name no) (do_not_autoplace no) (effects (font (size 0.762 0.762))))
  (property "Datasheet" "" (at 96.52 25.4 0) (show_name no) (do_not_autoplace no) (effects (font (size 1.27 1.27))))
  (property "Description" "10µF 25V MLCC (EIA0805)" (at 96.52 31.75 0) (hide yes) (show_name no) (do_not_autoplace no) (effects (font (size 1.27 1.27))))
  (pin "1")
  (pin "2")
  (instances (project "CANXceiver" (path "" (reference "C?") (unit 1))) (project "TTF-CX" (path "" (reference "C6") (unit 1)))))
 (symbol
  (lib_id "resist:R0603")
  (at 81.28 25.4 0)
  (unit 1)
  (body_style 1)
  (exclude_from_sim no)
  (in_bom yes)
  (on_board yes)
  (in_pos_files yes)
  (dnp no)
  (property "Reference" "R14" (at 81.28 22.86 0) (show_name no) (do_not_autoplace no) (effects (font (size 1.27 1.27))))
  (property "Value" "10" (at 81.28 27.94 0) (show_name no) (do_not_autoplace no) (effects (font (size 1.27 1.27))))
  (property "Footprint" "smd:R0603" (at 81.28 29.21 0) (hide yes) (show_name no) (do_not_autoplace no) (effects (font (size 0.762 0.762))))
  (property "Datasheet" "" (at 81.28 25.4 0) (show_name no) (do_not_autoplace no) (effects (font (size 1.27 1.27))))
  (property "Description" "0603 Resistor (1/16W)" (at 81.28 31.115 0) (hide yes) (show_name no) (do_not_autoplace no) (effects (font (size 1.27 1.27))))
  (pin "1")
  (pin "2")
  (instances (project "CANXceiver" (path "" (reference "R?") (unit 1))) (project "TTF-CX" (path "" (reference "R14") (unit 1)))))
 (symbol
  (lib_id "power:GND")
  (at 66.04 78.74 0)
  (unit 1)
  (body_style 1)
  (exclude_from_sim no)
  (in_bom yes)
  (on_board yes)
  (in_pos_files yes)
  (dnp no)
  (property "Reference" "#PWR034" (at 66.04 75.565 0) (hide yes) (show_name no) (do_not_autoplace no) (effects (font (size 1.016 1.016))))
  (property "Value" "GND" (at 66.04 77.47 0) (hide yes) (show_name no) (do_not_autoplace no) (effects (font (size 1.016 1.016))))
  (property "Footprint" "" (at 66.04 78.74 0) (show_name no) (do_not_autoplace no) (effects (font (size 1.27 1.27))))
  (property "Datasheet" "" (at 66.04 78.74 0) (show_name no) (do_not_autoplace no) (effects (font (size 1.27 1.27))))
  (property "Description" "" (at 66.04 81.28 0) (hide yes) (show_name no) (do_not_autoplace no) (effects (font (size 1.27 1.27))))
  (pin "")
  (instances (project "CANXceiver" (path "" (reference "#PWR?") (unit 1))) (project "TTF-CX" (path "" (reference "#PWR034") (unit 1)))))
 (symbol
  (lib_id "capacitive:100n-50")
  (at 96.52 35.56 0)
  (mirror y)
  (unit 1)
  (body_style 1)
  (exclude_from_sim no)
  (in_bom yes)
  (on_board yes)
  (in_pos_files yes)
  (dnp no)
  (property "Reference" "C5" (at 96.52 32.385 0) (show_name no) (do_not_autoplace no) (effects (font (size 1.27 1.27))))
  (property "Value" "100n-50" (at 96.52 38.735 0) (show_name no) (do_not_autoplace no) (effects (font (size 1.27 1.27))))
  (property "Footprint" "smd:C0603" (at 96.52 40.005 0) (hide yes) (show_name no) (do_not_autoplace no) (effects (font (size 0.762 0.762))))
  (property "Datasheet" "" (at 96.52 35.56 0) (show_name no) (do_not_autoplace no) (effects (font (size 1.27 1.27))))
  (property "Description" "100nF 50V MLCC (EIA0603)" (at 96.52 41.91 0) (hide yes) (show_name no) (do_not_autoplace no) (effects (font (size 1.27 1.27))))
  (pin "1")
  (pin "2")
  (instances (project "CANXceiver" (path "" (reference "C?") (unit 1))) (project "TTF-CX" (path "" (reference "C5") (unit 1)))))
 (symbol
  (lib_id "protection:WE-TVS-82400102")
  (at 40.64 54.61 0)
  (unit 1)
  (body_style 1)
  (exclude_from_sim no)
  (in_bom yes)
  (on_board yes)
  (in_pos_files yes)
  (dnp no)
  (property "Reference" "U1" (at 48.26 46.99 0) (show_name no) (do_not_autoplace no) (effects (font (size 1.27 1.27)) (justify right)))
  (property "Value" "WE-TVS-82400102" (at 40.64 62.23 0) (show_name no) (do_not_autoplace no) (effects (font (size 0.762 0.762))))
  (property "Footprint" "dfp:MO178AB" (at 40.64 63.5 0) (hide yes) (show_name no) (do_not_autoplace no) (effects (font (size 0.762 0.762))))
  (property "Datasheet" "" (at 40.64 54.61 0) (show_name no) (do_not_autoplace no) (effects (font (size 1.27 1.27))))
  (property "Description" "2× 5V High Speed TVS Array" (at 40.64 66.675 0) (hide yes) (show_name no) (do_not_autoplace no) (effects (font (size 1.27 1.27))))
  (property "Manuf" "Würth Elektronik" (at 40.64 64.77 0) (hide yes) (show_name no) (do_not_autoplace no) (effects (font (size 0.762 0.762))))
  (pin "5")
  (pin "6")
  (pin "4")
  (pin "3")
  (pin "2")
  (pin "1")
  (instances (project "CANXceiver" (path "" (reference "U?") (unit 1))) (project "TTF-CX" (path "" (reference "U1") (unit 1)))))
 (symbol
  (lib_id "resist:R1210")
  (at 71.12 43.18 90)
  (unit 1)
  (body_style 1)
  (exclude_from_sim no)
  (in_bom yes)
  (on_board yes)
  (in_pos_files yes)
  (dnp no)
  (property "Reference" "R3" (at 68.58 43.18 0) (show_name no) (do_not_autoplace no) (effects (font (size 1.27 1.27))))
  (property "Value" "120R/0W5" (at 73.66 43.18 0) (show_name no) (do_not_autoplace no) (effects (font (size 0.762 0.762))))
  (property "Footprint" "smd:R1210" (at 74.93 43.18 0) (hide yes) (show_name no) (do_not_autoplace no) (effects (font (size 0.762 0.762))))
  (property "Datasheet" "" (at 71.12 43.18 0) (show_name no) (do_not_autoplace no) (effects (font (size 1.27 1.27))))
  (property "Description" "1210 Resistor (1/4W)" (at 76.835 43.18 0) (hide yes) (show_name no) (do_not_autoplace no) (effects (font (size 1.27 1.27))))
  (pin "1")
  (pin "2")
  (instances (project "CANXceiver" (path "" (reference "R?") (unit 1))) (project "TTF-CX" (path "" (reference "R3") (unit 1)))))
 (symbol
  (lib_id "jumper:Jumper-2.54")
  (at 60.96 43.18 90)
  (unit 1)
  (body_style 1)
  (exclude_from_sim no)
  (in_bom yes)
  (on_board yes)
  (in_pos_files yes)
  (dnp no)
  (property "Reference" "S1" (at 59.055 43.18 0) (show_name no) (do_not_autoplace no) (effects (font (size 1.27 1.27))))
  (property "Value" "Jumper-2.54" (at 62.865 43.18 0) (hide yes) (show_name no) (do_not_autoplace no) (effects (font (size 1.27 1.27))))
  (property "Footprint" "connect:Jumper-2.54" (at 64.135 43.18 0) (hide yes) (show_name no) (do_not_autoplace no) (effects (font (size 0.762 0.762))))
  (property "Datasheet" "" (at 60.96 43.18 0) (show_name no) (do_not_autoplace no) (effects (font (size 1.27 1.27))))
  (property "Description" "Jumper Block, 2.54mm" (at 65.532 43.18 0) (hide yes) (show_name no) (do_not_autoplace no) (effects (font (size 1.27 1.27))))
  (pin "2")
  (pin "1")
  (instances (project "CANXceiver" (path "" (reference "S?") (unit 1))) (project "TTF-CX" (path "" (reference "S1") (unit 1)))))
 (symbol
  (lib_id "inductive:WE-CNSW-744235510")
  (at 80.01 55.88 0)
  (unit 1)
  (body_style 1)
  (exclude_from_sim no)
  (in_bom yes)
  (on_board yes)
  (in_pos_files yes)
  (dnp no)
  (property "Reference" "L1" (at 80.01 52.07 0) (show_name no) (do_not_autoplace no) (effects (font (size 1.27 1.27))))
  (property "Value" "744235510" (at 80.01 59.69 0) (show_name no) (do_not_autoplace no) (effects (font (size 0.762 0.762))))
  (property "Footprint" "smd:WE-CNSW-1812" (at 80.01 60.96 0) (hide yes) (show_name no) (do_not_autoplace no) (effects (font (size 0.762 0.762))))
  (property "Datasheet" "" (at 80.01 53.34 0) (show_name no) (do_not_autoplace no) (effects (font (size 1.27 1.27))))
  (property "Description" "51µH 1812 size Common Mode Line Filter" (at 80.01 63.5 0) (hide yes) (show_name no) (do_not_autoplace no) (effects (font (size 1.27 1.27))))
  (property "Manuf" "Würth Elektronik" (at 80.01 62.23 0) (hide yes) (show_name no) (do_not_autoplace yes) (effects (font (size 0.762 0.762))))
  (pin "4")
  (pin "1")
  (pin "2")
  (pin "3")
  (instances (project "CANXceiver" (path "" (reference "L?") (unit 1))) (project "TTF-CX" (path "" (reference "L1") (unit 1)))))
 (symbol
  (lib_id "capacitive:100n-50")
  (at 111.76 35.56 0)
  (mirror y)
  (unit 1)
  (body_style 1)
  (exclude_from_sim no)
  (in_bom yes)
  (on_board yes)
  (in_pos_files yes)
  (dnp no)
  (property "Reference" "C4" (at 111.76 32.385 0) (show_name no) (do_not_autoplace no) (effects (font (size 1.27 1.27))))
  (property "Value" "100n-50" (at 111.76 38.735 0) (show_name no) (do_not_autoplace no) (effects (font (size 1.27 1.27))))
  (property "Footprint" "smd:C0603" (at 111.76 40.005 0) (hide yes) (show_name no) (do_not_autoplace no) (effects (font (size 0.762 0.762))))
  (property "Datasheet" "" (at 111.76 35.56 0) (show_name no) (do_not_autoplace no) (effects (font (size 1.27 1.27))))
  (property "Description" "100nF 50V MLCC (EIA0603)" (at 111.76 41.91 0) (hide yes) (show_name no) (do_not_autoplace no) (effects (font (size 1.27 1.27))))
  (pin "1")
  (pin "2")
  (instances (project "CANXceiver" (path "" (reference "C?") (unit 1))) (project "TTF-CX" (path "" (reference "C4") (unit 1)))))
 (symbol
  (lib_id "power:+3V3")
  (at 134.62 33.02 0)
  (mirror y)
  (unit 1)
  (body_style 1)
  (exclude_from_sim no)
  (in_bom yes)
  (on_board yes)
  (in_pos_files yes)
  (dnp no)
  (property "Reference" "#PWR046" (at 134.62 36.83 0) (hide yes) (show_name no) (do_not_autoplace no) (effects (font (size 1.27 1.27))))
  (property "Value" "+3V3" (at 134.62 30.226 0) (show_name no) (do_not_autoplace no) (effects (font (size 1.016 1.016))))
  (property "Footprint" "" (at 134.62 33.02 0) (show_name no) (do_not_autoplace no) (effects (font (size 1.27 1.27))))
  (property "Datasheet" "" (at 134.62 33.02 0) (show_name no) (do_not_autoplace no) (effects (font (size 1.27 1.27))))
  (property "Description" "Supply, +3.3V" (at 134.62 33.02 0) (hide yes) (show_name no) (do_not_autoplace no) (effects (font (size 1.27 1.27))))
  (pin "")
  (instances (project "CANXceiver" (path "" (reference "#PWR?") (unit 1))) (project "TTF-CX" (path "" (reference "#PWR046") (unit 1)))))
 (symbol
  (lib_id "power:GND")
  (at 119.38 68.58 0)
  (mirror y)
  (unit 1)
  (body_style 1)
  (exclude_from_sim no)
  (in_bom yes)
  (on_board yes)
  (in_pos_files yes)
  (dnp no)
  (property "Reference" "#PWR044" (at 119.38 65.405 0) (hide yes) (show_name no) (do_not_autoplace no) (effects (font (size 1.016 1.016))))
  (property "Value" "GND" (at 119.38 67.31 0) (hide yes) (show_name no) (do_not_autoplace no) (effects (font (size 1.016 1.016))))
  (property "Footprint" "" (at 119.38 68.58 0) (show_name no) (do_not_autoplace no) (effects (font (size 1.27 1.27))))
  (property "Datasheet" "" (at 119.38 68.58 0) (show_name no) (do_not_autoplace no) (effects (font (size 1.27 1.27))))
  (property "Description" "" (at 119.38 71.12 0) (hide yes) (show_name no) (do_not_autoplace no) (effects (font (size 1.27 1.27))))
  (pin "")
  (instances (project "CANXceiver" (path "" (reference "#PWR?") (unit 1))) (project "TTF-CX" (path "" (reference "#PWR044") (unit 1)))))
 (symbol
  (lib_id "resist:R0603")
  (at 127 35.56 0)
  (unit 1)
  (body_style 1)
  (exclude_from_sim no)
  (in_bom yes)
  (on_board yes)
  (in_pos_files yes)
  (dnp no)
  (property "Reference" "R8" (at 127 33.02 0) (show_name no) (do_not_autoplace no) (effects (font (size 1.27 1.27))))
  (property "Value" "10" (at 127 38.1 0) (show_name no) (do_not_autoplace no) (effects (font (size 1.27 1.27))))
  (property "Footprint" "smd:R0603" (at 127 39.37 0) (hide yes) (show_name no) (do_not_autoplace no) (effects (font (size 0.762 0.762))))
  (property "Datasheet" "" (at 127 35.56 0) (show_name no) (do_not_autoplace no) (effects (font (size 1.27 1.27))))
  (property "Description" "0603 Resistor (1/16W)" (at 127 41.275 0) (hide yes) (show_name no) (do_not_autoplace no) (effects (font (size 1.27 1.27))))
  (pin "1")
  (pin "2")
  (instances (project "CANXceiver" (path "" (reference "R?") (unit 1))) (project "TTF-CX" (path "" (reference "R8") (unit 1)))))
 (symbol
  (lib_id "power:GND")
  (at 104.14 38.1 0)
  (mirror y)
  (unit 1)
  (body_style 1)
  (exclude_from_sim no)
  (in_bom yes)
  (on_board yes)
  (in_pos_files yes)
  (dnp no)
  (property "Reference" "#PWR042" (at 104.14 34.925 0) (hide yes) (show_name no) (do_not_autoplace no) (effects (font (size 1.016 1.016))))
  (property "Value" "GND" (at 104.14 36.83 0) (hide yes) (show_name no) (do_not_autoplace no) (effects (font (size 1.016 1.016))))
  (property "Footprint" "" (at 104.14 38.1 0) (show_name no) (do_not_autoplace no) (effects (font (size 1.27 1.27))))
  (property "Datasheet" "" (at 104.14 38.1 0) (show_name no) (do_not_autoplace no) (effects (font (size 1.27 1.27))))
  (property "Description" "" (at 104.14 40.64 0) (hide yes) (show_name no) (do_not_autoplace no) (effects (font (size 1.27 1.27))))
  (pin "")
  (instances (project "CANXceiver" (path "" (reference "#PWR?") (unit 1))) (project "TTF-CX" (path "" (reference "#PWR042") (unit 1)))))
 (symbol
  (lib_id "capacitive:33p-100")
  (at 71.12 68.58 90)
  (unit 1)
  (body_style 1)
  (exclude_from_sim no)
  (in_bom yes)
  (on_board yes)
  (in_pos_files yes)
  (dnp no)
  (property "Reference" "C1" (at 67.945 68.58 0) (show_name no) (do_not_autoplace no) (effects (font (size 1.27 1.27))))
  (property "Value" "33p-100" (at 74.295 68.58 0) (show_name no) (do_not_autoplace no) (effects (font (size 1.27 1.27))))
  (property "Footprint" "smd:C0603" (at 75.565 68.58 0) (hide yes) (show_name no) (do_not_autoplace no) (effects (font (size 0.762 0.762))))
  (property "Datasheet" "" (at 71.12 68.58 0) (show_name no) (do_not_autoplace no) (effects (font (size 1.27 1.27))))
  (property "Description" "33pF 100V MLCC (EIA0603)" (at 77.47 68.58 0) (hide yes) (show_name no) (do_not_autoplace no) (effects (font (size 1.27 1.27))))
  (pin "1")
  (pin "2")
  (instances (project "CANXceiver" (path "" (reference "C?") (unit 1))) (project "TTF-CX" (path "" (reference "C1") (unit 1)))))
 (symbol
  (lib_id "can:TLE9350BVSJ")
  (at 104.14 55.88 0)
  (mirror y)
  (unit 1)
  (body_style 1)
  (exclude_from_sim no)
  (in_bom yes)
  (on_board yes)
  (in_pos_files yes)
  (dnp no)
  (property "Reference" "U3" (at 93.98 41.91 0) (show_name no) (do_not_autoplace no) (effects (font (size 1.27 1.27)) (justify right)))
  (property "Value" "TLE9350BVSJ" (at 104.14 69.85 0) (show_name no) (do_not_autoplace no) (effects (font (size 1.27 1.27))))
  (property "Footprint" "dfp:MS012AA" (at 104.14 71.12 0) (hide yes) (show_name no) (do_not_autoplace no) (effects (font (size 0.762 0.762))))
  (property "Datasheet" "" (at 104.14 55.88 0) (hide yes) (show_name no) (do_not_autoplace no) (effects (font (size 1.27 1.27))))
  (property "Description" "High Speed CAN Transceiver" (at 104.14 73.66 0) (hide yes) (show_name no) (do_not_autoplace no) (effects (font (size 1.27 1.27))))
  (property "Manuf" "Infineon" (at 104.14 72.39 0) (hide yes) (show_name no) (do_not_autoplace no) (effects (font (size 0.762 0.762))))
  (pin "7")
  (pin "8")
  (pin "1")
  (pin "2")
  (pin "3")
  (pin "4")
  (pin "5")
  (pin "6")
  (instances (project "CANXceiver" (path "" (reference "U?") (unit 1))) (project "TTF-CX" (path "" (reference "U3") (unit 1)))))
 (symbol
  (lib_id "power:+5V")
  (at 73.66 22.86 0)
  (mirror y)
  (unit 1)
  (body_style 1)
  (exclude_from_sim no)
  (in_bom yes)
  (on_board yes)
  (in_pos_files yes)
  (dnp no)
  (property "Reference" "#PWR036" (at 73.66 26.67 0) (hide yes) (show_name no) (do_not_autoplace no) (effects (font (size 1.27 1.27))))
  (property "Value" "+5V" (at 73.66 20.066 0) (show_name no) (do_not_autoplace no) (effects (font (size 1.016 1.016))))
  (property "Footprint" "" (at 73.66 22.86 0) (show_name no) (do_not_autoplace no) (effects (font (size 1.27 1.27))))
  (property "Datasheet" "" (at 73.66 22.86 0) (show_name no) (do_not_autoplace no) (effects (font (size 1.27 1.27))))
  (property "Description" "Supply, +5V" (at 73.66 24.13 0) (hide yes) (show_name no) (do_not_autoplace no) (effects (font (size 1.27 1.27))))
  (pin "")
  (instances (project "CANXceiver" (path "" (reference "#PWR?") (unit 1))) (project "TTF-CX" (path "" (reference "#PWR036") (unit 1)))))
 (symbol
  (lib_id "power:GND")
  (at 53.34 60.96 0)
  (mirror y)
  (unit 1)
  (body_style 1)
  (exclude_from_sim no)
  (in_bom yes)
  (on_board yes)
  (in_pos_files yes)
  (dnp no)
  (property "Reference" "#PWR033" (at 53.34 57.785 0) (hide yes) (show_name no) (do_not_autoplace no) (effects (font (size 1.016 1.016))))
  (property "Value" "GND" (at 53.34 59.69 0) (hide yes) (show_name no) (do_not_autoplace no) (effects (font (size 1.016 1.016))))
  (property "Footprint" "" (at 53.34 60.96 0) (show_name no) (do_not_autoplace no) (effects (font (size 1.27 1.27))))
  (property "Datasheet" "" (at 53.34 60.96 0) (show_name no) (do_not_autoplace no) (effects (font (size 1.27 1.27))))
  (property "Description" "" (at 53.34 63.5 0) (hide yes) (show_name no) (do_not_autoplace no) (effects (font (size 1.27 1.27))))
  (pin "")
  (instances (project "CANXceiver" (path "" (reference "#PWR?") (unit 1))) (project "TTF-CX" (path "" (reference "#PWR033") (unit 1)))))
 (symbol
  (lib_id "capacitive:33p-100")
  (at 60.96 68.58 90)
  (unit 1)
  (body_style 1)
  (exclude_from_sim no)
  (in_bom yes)
  (on_board yes)
  (in_pos_files yes)
  (dnp no)
  (property "Reference" "C3" (at 57.785 68.58 0) (show_name no) (do_not_autoplace no) (effects (font (size 1.27 1.27))))
  (property "Value" "33p-100" (at 64.135 68.58 0) (show_name no) (do_not_autoplace no) (effects (font (size 1.27 1.27))))
  (property "Footprint" "smd:C0603" (at 65.405 68.58 0) (hide yes) (show_name no) (do_not_autoplace no) (effects (font (size 0.762 0.762))))
  (property "Datasheet" "" (at 60.96 68.58 0) (show_name no) (do_not_autoplace no) (effects (font (size 1.27 1.27))))
  (property "Description" "33pF 100V MLCC (EIA0603)" (at 67.31 68.58 0) (hide yes) (show_name no) (do_not_autoplace no) (effects (font (size 1.27 1.27))))
  (pin "2")
  (pin "1")
  (instances (project "CANXceiver" (path "" (reference "C?") (unit 1))) (project "TTF-CX" (path "" (reference "C3") (unit 1))))))
